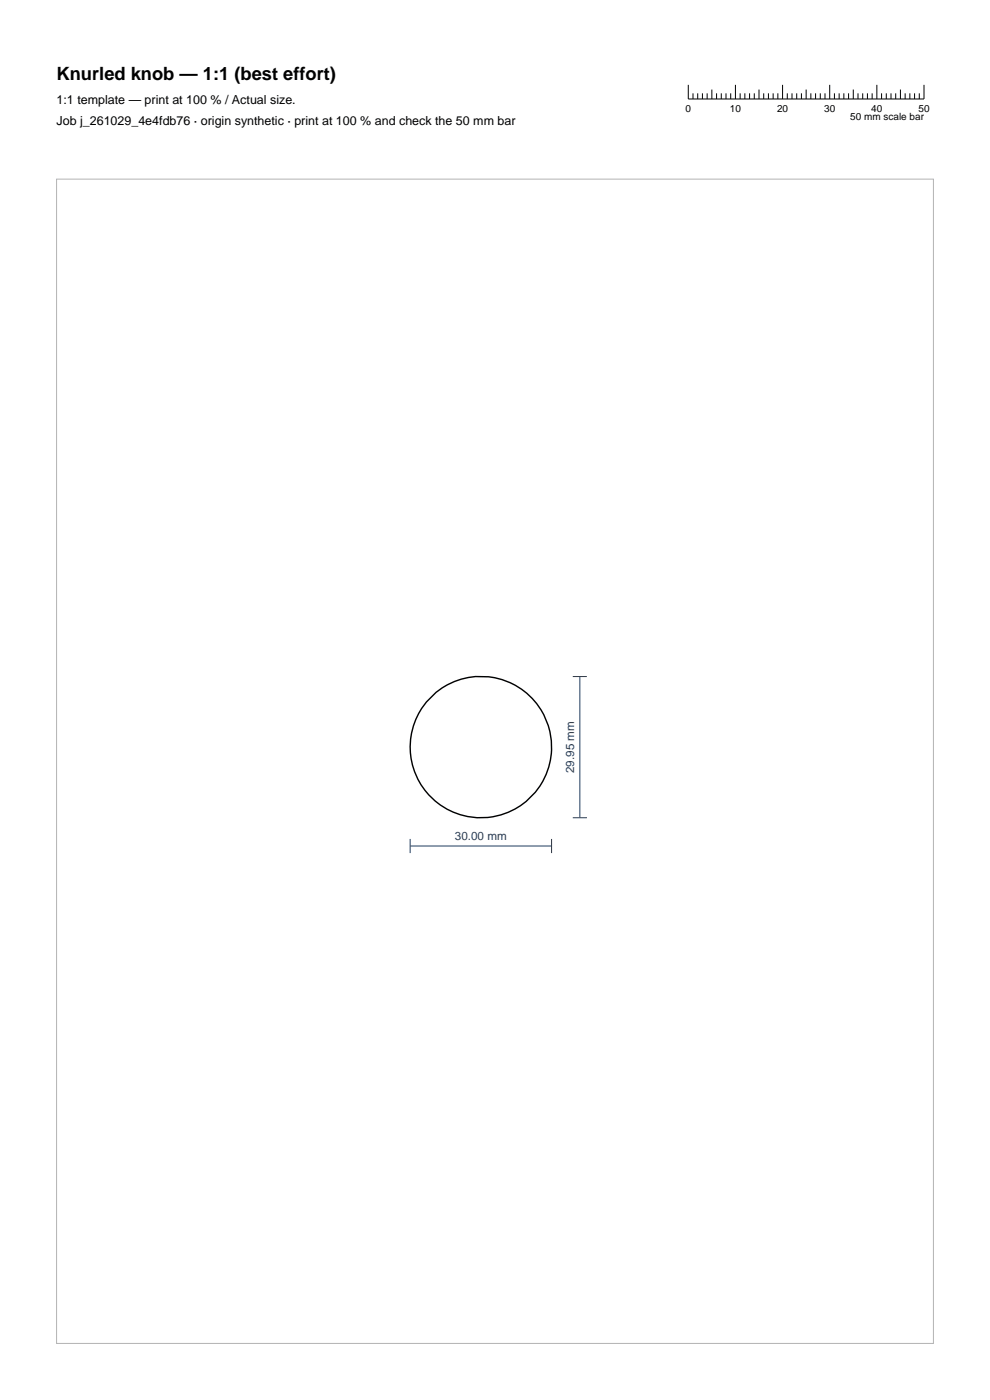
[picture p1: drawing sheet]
<svg xmlns="http://www.w3.org/2000/svg" width="210mm" height="297mm" viewBox="0 0 210 297" stroke-linecap="round" stroke-linejoin="round" font-family="sans-serif">
<g fill="none" stroke="#000" stroke-width=".21">
<path d="M146 18v3h50v-3M147 19.8v1.2M148 19.8v1.2M149 19.8v1.2M150 19.8v1.2M151 19v2M152 19.8v1.2M153 19.8v1.2M154 19.8v1.2M155 19.8v1.2M156 18v3M157 19.8v1.2"/>
<path d="M158 19.8v1.2M159 19.8v1.2M160 19.8v1.2M161 19v2M162 19.8v1.2M163 19.8v1.2M164 19.8v1.2M165 19.8v1.2M166 18v3M167 19.8v1.2M168 19.8v1.2M169 19.8v1.2"/>
<path d="M170 19.8v1.2M171 19v2M172 19.8v1.2M173 19.8v1.2M174 19.8v1.2M175 19.8v1.2M176 18v3M177 19.8v1.2M178 19.8v1.2M179 19.8v1.2M180 19.8v1.2M181 19v2"/>
<path d="M182 19.8v1.2M183 19.8v1.2M184 19.8v1.2M185 19.8v1.2M186 18v3M187 19.8v1.2M188 19.8v1.2M189 19.8v1.2M190 19.8v1.2M191 19v2M192 19.8v1.2M193 19.8v1.2"/>
<path d="M194 19.8v1.2M195 19.8v1.2"/>
</g>
<circle cx="102" cy="158.5" r="15" fill="none" stroke="#000" stroke-width=".3"/>
<path d="M121.5 143.5h3M123 143.5v30M87 179.5h30M87 178v3M117 178v3M121.5 173.5h3" fill="none" stroke="#1f3b5e" stroke-width=".21"/>
<path d="M12 38h186v247h-186z" fill="none" stroke="#b3b3b3" stroke-width=".21"/>
<text font-size="3.9" x="12" y="17">Knurled knob — 1:1 (best effort)</text>
<g font-size="2.6">
<text x="12" y="22">1:1 template — print at 100 % / Actual size.</text>
<text x="12" y="26.5">Job j_261029_4e4fdb76 · origin synthetic · print at 100 % and check the 50 mm bar</text>
</g>
<g font-size="2.5" fill="#1f3b5e">
<text x="121.8" y="164" transform="rotate(-90 121.8 164)">29.95 mm</text>
<text x="96.5" y="178.3">30.00 mm</text>
</g>
<g font-size="2.1">
<text x="145.4" y="23.8">0</text>
<text x="154.8" y="23.8">10</text>
<text x="164.8" y="23.8">20</text>
<text x="174.8" y="23.8">30</text>
<text x="184.8" y="23.8">40</text>
<text x="194.8" y="23.8">50</text>
<text x="180.4" y="25.5">50 mm scale bar</text>
</g>
</svg>
